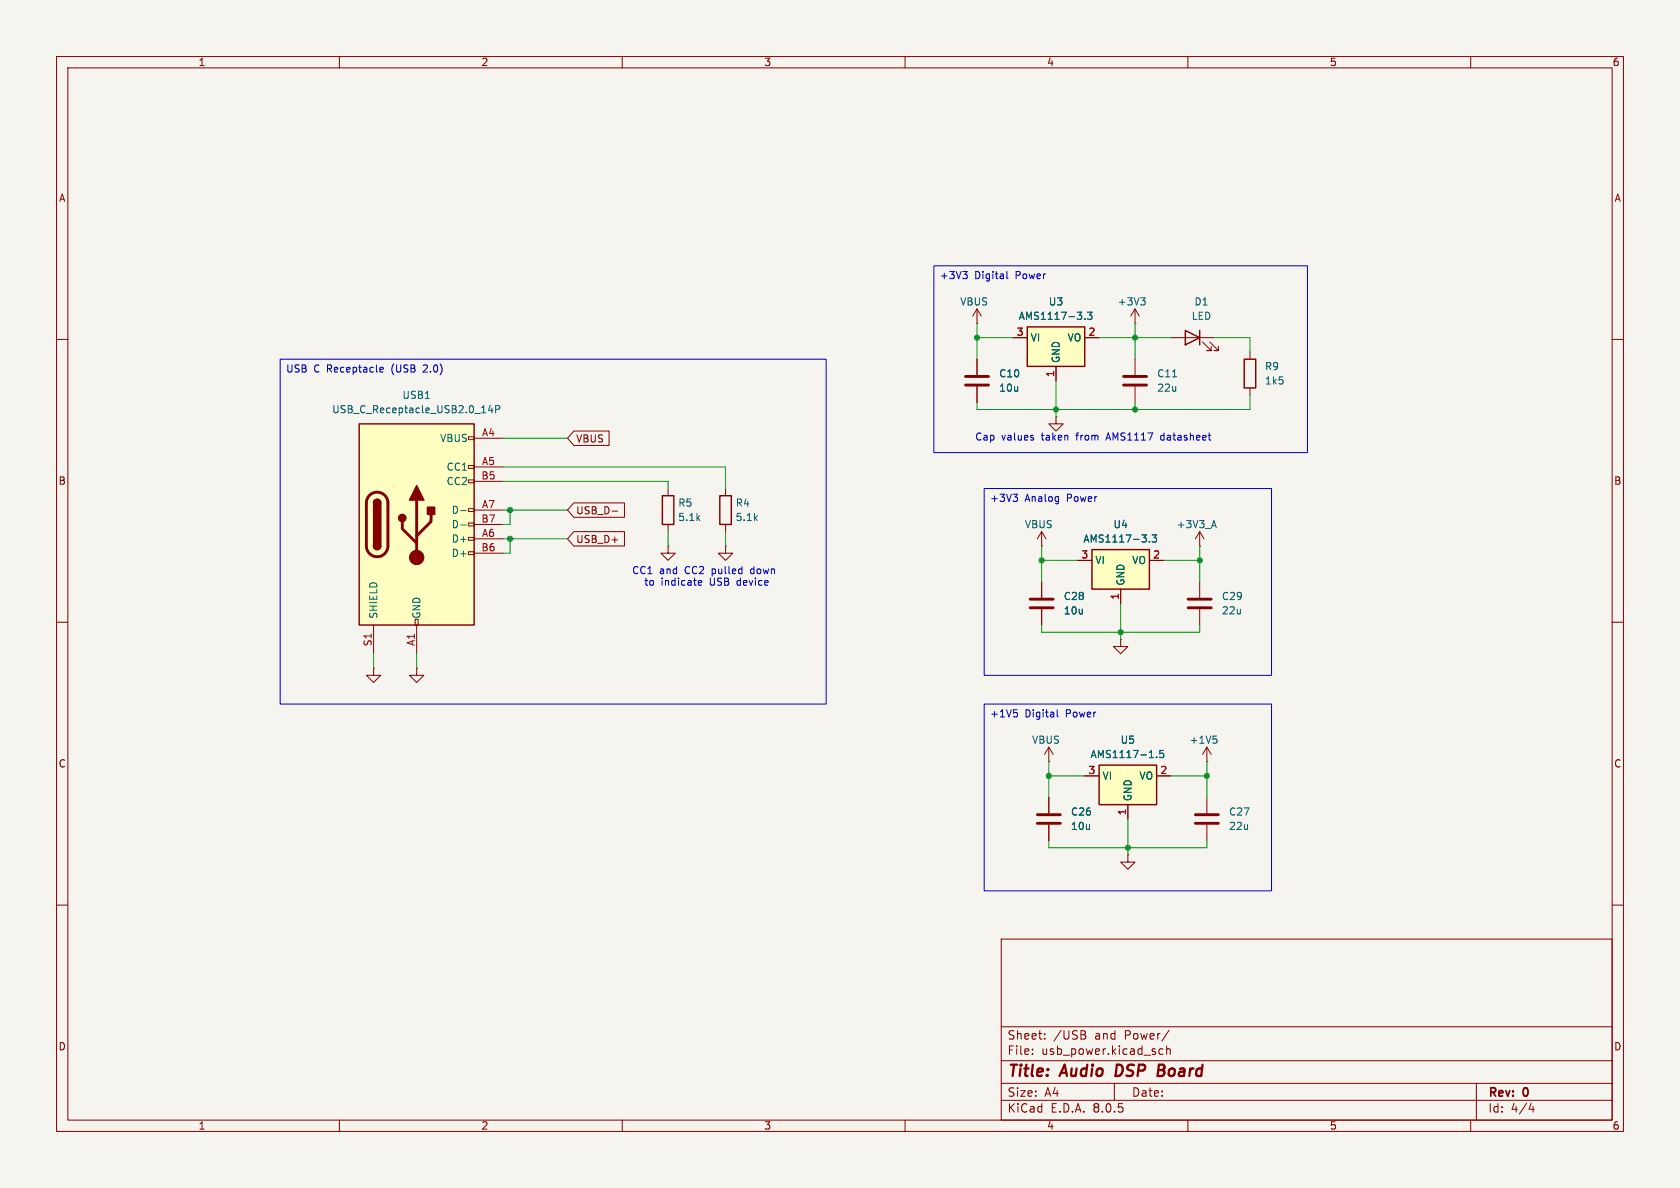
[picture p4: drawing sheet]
(kicad_sch
 (version 20231120)
 (generator "eeschema")
 (generator_version "8.0")
 (paper "A4")
 (title_block
  (title "Audio DSP Board")
  (rev "0"))
 (lib_symbols
  (symbol "Connector:USB_C_Receptacle_USB2.0_14P"
   (pin_names
    (offset 1.016)) (exclude_from_sim no) (in_bom yes) (on_board yes)
   (property "Reference" "J4" (at 0 22.86 0) (effects (font (size 1.27 1.27))))
   (property "Value" "USB_C_Receptacle_USB2.0_14P" (at 0 20.32 0) (effects (font (size 1.27 1.27))))
   (property "Footprint" "" (at 3.81 0 0) (effects (font (size 1.27 1.27)) (hide yes)))
   (property "Datasheet" "https://www.usb.org/sites/default/files/documents/usb_type-c.zip" (at 3.81 0 0) (effects (font (size 1.27 1.27)) (hide yes)))
   (property "Description" "USB 2.0-only 14P Type-C Receptacle connector" (at 0 0 0) (effects (font (size 1.27 1.27)) (hide yes)))
   (symbol "USB_C_Receptacle_USB2.0_14P_0_0"
    (rectangle (start -0.254 -17.78) (end 0.254 -16.764) (stroke (width 0) (type default)) (fill (type none)))
    (rectangle (start 10.16 -4.826) (end 9.144 -5.334) (stroke (width 0) (type default)) (fill (type none)))
    (rectangle (start 10.16 -2.286) (end 9.144 -2.794) (stroke (width 0) (type default)) (fill (type none)))
    (rectangle (start 10.16 0.254) (end 9.144 -0.254) (stroke (width 0) (type default)) (fill (type none)))
    (rectangle (start 10.16 2.794) (end 9.144 2.286) (stroke (width 0) (type default)) (fill (type none)))
    (rectangle (start 10.16 7.874) (end 9.144 7.366) (stroke (width 0) (type default)) (fill (type none)))
    (rectangle (start 10.16 10.414) (end 9.144 9.906) (stroke (width 0) (type default)) (fill (type none)))
    (rectangle (start 10.16 15.494) (end 9.144 14.986) (stroke (width 0) (type default)) (fill (type none))))
   (symbol "USB_C_Receptacle_USB2.0_14P_0_1"
    (rectangle (start -10.16 17.78) (end 10.16 -17.78) (stroke (width 0.254) (type default)) (fill (type background)))
    (arc (start -8.89 -3.81) (mid -6.985 -5.7067) (end -5.08 -3.81) (stroke (width 0.508) (type default)) (fill (type none)))
    (arc (start -7.62 -3.81) (mid -6.985 -4.4423) (end -6.35 -3.81) (stroke (width 0.254) (type default)) (fill (type none)))
    (arc (start -7.62 -3.81) (mid -6.985 -4.4423) (end -6.35 -3.81) (stroke (width 0.254) (type default)) (fill (type outline)))
    (rectangle (start -7.62 -3.81) (end -6.35 3.81) (stroke (width 0.254) (type default)) (fill (type outline)))
    (arc (start -6.35 3.81) (mid -6.985 4.4423) (end -7.62 3.81) (stroke (width 0.254) (type default)) (fill (type none)))
    (arc (start -6.35 3.81) (mid -6.985 4.4423) (end -7.62 3.81) (stroke (width 0.254) (type default)) (fill (type outline)))
    (arc (start -5.08 3.81) (mid -6.985 5.7067) (end -8.89 3.81) (stroke (width 0.508) (type default)) (fill (type none)))
    (circle (center -2.54 1.143) (radius 0.635) (stroke (width 0.254) (type default)) (fill (type outline)))
    (circle (center 0 -5.842) (radius 1.27) (stroke (width 0) (type default)) (fill (type outline)))
    (polyline (pts (xy -8.89 -3.81) (xy -8.89 3.81)) (stroke (width 0.508) (type default)) (fill (type none)))
    (polyline (pts (xy -5.08 3.81) (xy -5.08 -3.81)) (stroke (width 0.508) (type default)) (fill (type none)))
    (polyline (pts (xy 0 -5.842) (xy 0 4.318)) (stroke (width 0.508) (type default)) (fill (type none)))
    (polyline (pts (xy 0 -3.302) (xy -2.54 -0.762) (xy -2.54 0.508)) (stroke (width 0.508) (type default)) (fill (type none)))
    (polyline (pts (xy 0 -2.032) (xy 2.54 0.508) (xy 2.54 1.778)) (stroke (width 0.508) (type default)) (fill (type none)))
    (polyline (pts (xy -1.27 4.318) (xy 0 6.858) (xy 1.27 4.318) (xy -1.27 4.318)) (stroke (width 0.254) (type default)) (fill (type outline)))
    (rectangle (start 1.905 1.778) (end 3.175 3.048) (stroke (width 0.254) (type default)) (fill (type outline))))
   (symbol "USB_C_Receptacle_USB2.0_14P_1_1"
    (pin passive line (at 0 -22.86 90) (length 5.08) (name "GND" (effects (font (size 1.27 1.27)))) (number "A1" (effects (font (size 1.27 1.27)))))
    (pin passive line (at 0 -22.86 90) (length 5.08) hide (name "GND" (effects (font (size 1.27 1.27)))) (number "A12" (effects (font (size 1.27 1.27)))))
    (pin power_out line (at 15.24 15.24 180) (length 5.08) (name "VBUS" (effects (font (size 1.27 1.27)))) (number "A4" (effects (font (size 1.27 1.27)))))
    (pin bidirectional line (at 15.24 10.16 180) (length 5.08) (name "CC1" (effects (font (size 1.27 1.27)))) (number "A5" (effects (font (size 1.27 1.27)))))
    (pin bidirectional line (at 15.24 -2.54 180) (length 5.08) (name "D+" (effects (font (size 1.27 1.27)))) (number "A6" (effects (font (size 1.27 1.27)))))
    (pin bidirectional line (at 15.24 2.54 180) (length 5.08) (name "D-" (effects (font (size 1.27 1.27)))) (number "A7" (effects (font (size 1.27 1.27)))))
    (pin passive line (at 15.24 15.24 180) (length 5.08) hide (name "VBUS" (effects (font (size 1.27 1.27)))) (number "A9" (effects (font (size 1.27 1.27)))))
    (pin passive line (at 0 -22.86 90) (length 5.08) hide (name "GND" (effects (font (size 1.27 1.27)))) (number "B1" (effects (font (size 1.27 1.27)))))
    (pin passive line (at 0 -22.86 90) (length 5.08) hide (name "GND" (effects (font (size 1.27 1.27)))) (number "B12" (effects (font (size 1.27 1.27)))))
    (pin passive line (at 15.24 15.24 180) (length 5.08) hide (name "VBUS" (effects (font (size 1.27 1.27)))) (number "B4" (effects (font (size 1.27 1.27)))))
    (pin bidirectional line (at 15.24 7.62 180) (length 5.08) (name "CC2" (effects (font (size 1.27 1.27)))) (number "B5" (effects (font (size 1.27 1.27)))))
    (pin bidirectional line (at 15.24 -5.08 180) (length 5.08) (name "D+" (effects (font (size 1.27 1.27)))) (number "B6" (effects (font (size 1.27 1.27)))))
    (pin bidirectional line (at 15.24 0 180) (length 5.08) (name "D-" (effects (font (size 1.27 1.27)))) (number "B7" (effects (font (size 1.27 1.27)))))
    (pin passive line (at 15.24 15.24 180) (length 5.08) hide (name "VBUS" (effects (font (size 1.27 1.27)))) (number "B9" (effects (font (size 1.27 1.27)))))
    (pin passive line (at -7.62 -22.86 90) (length 5.08) (name "SHIELD" (effects (font (size 1.27 1.27)))) (number "S1" (effects (font (size 1.27 1.27)))))))
  (symbol "Device:C"
   (pin_numbers hide)
   (pin_names
    (offset 0.254)) (exclude_from_sim no) (in_bom yes) (on_board yes)
   (property "Reference" "C" (at 0.635 2.54 0) (effects (font (size 1.27 1.27)) (justify left)))
   (property "Value" "C" (at 0.635 -2.54 0) (effects (font (size 1.27 1.27)) (justify left)))
   (property "Footprint" "" (at 0.9652 -3.81 0) (effects (font (size 1.27 1.27)) (hide yes)))
   (property "Datasheet" "~" (at 0 0 0) (effects (font (size 1.27 1.27)) (hide yes)))
   (property "Description" "Unpolarized capacitor" (at 0 0 0) (effects (font (size 1.27 1.27)) (hide yes)))
   (symbol "C_0_1"
    (polyline (pts (xy -2.032 -0.762) (xy 2.032 -0.762)) (stroke (width 0.508) (type default)) (fill (type none)))
    (polyline (pts (xy -2.032 0.762) (xy 2.032 0.762)) (stroke (width 0.508) (type default)) (fill (type none))))
   (symbol "C_1_1"
    (pin passive line (at 0 3.81 270) (length 2.794) (name "~" (effects (font (size 1.27 1.27)))) (number "1" (effects (font (size 1.27 1.27)))))
    (pin passive line (at 0 -3.81 90) (length 2.794) (name "~" (effects (font (size 1.27 1.27)))) (number "2" (effects (font (size 1.27 1.27)))))))
  (symbol "Device:LED"
   (pin_numbers hide)
   (pin_names
    (offset 1.016) hide) (exclude_from_sim no) (in_bom yes) (on_board yes)
   (property "Reference" "D" (at 0 2.54 0) (effects (font (size 1.27 1.27))))
   (property "Value" "LED" (at 0 -2.54 0) (effects (font (size 1.27 1.27))))
   (property "Footprint" "" (at 0 0 0) (effects (font (size 1.27 1.27)) (hide yes)))
   (property "Datasheet" "~" (at 0 0 0) (effects (font (size 1.27 1.27)) (hide yes)))
   (property "Description" "Light emitting diode" (at 0 0 0) (effects (font (size 1.27 1.27)) (hide yes)))
   (symbol "LED_0_1"
    (polyline (pts (xy -1.27 -1.27) (xy -1.27 1.27)) (stroke (width 0.254) (type default)) (fill (type none)))
    (polyline (pts (xy -1.27 0) (xy 1.27 0)) (stroke (width 0) (type default)) (fill (type none)))
    (polyline (pts (xy 1.27 -1.27) (xy 1.27 1.27) (xy -1.27 0) (xy 1.27 -1.27)) (stroke (width 0.254) (type default)) (fill (type none)))
    (polyline (pts (xy -3.048 -0.762) (xy -4.572 -2.286) (xy -3.81 -2.286) (xy -4.572 -2.286) (xy -4.572 -1.524)) (stroke (width 0) (type default)) (fill (type none)))
    (polyline (pts (xy -1.778 -0.762) (xy -3.302 -2.286) (xy -2.54 -2.286) (xy -3.302 -2.286) (xy -3.302 -1.524)) (stroke (width 0) (type default)) (fill (type none))))
   (symbol "LED_1_1"
    (pin passive line (at -3.81 0 0) (length 2.54) (name "K" (effects (font (size 1.27 1.27)))) (number "1" (effects (font (size 1.27 1.27)))))
    (pin passive line (at 3.81 0 180) (length 2.54) (name "A" (effects (font (size 1.27 1.27)))) (number "2" (effects (font (size 1.27 1.27)))))))
  (symbol "Device:R"
   (pin_numbers hide)
   (pin_names
    (offset 0)) (exclude_from_sim no) (in_bom yes) (on_board yes)
   (property "Reference" "R" (at 2.032 0 90) (effects (font (size 1.27 1.27))))
   (property "Value" "R" (at 0 0 90) (effects (font (size 1.27 1.27))))
   (property "Footprint" "" (at -1.778 0 90) (effects (font (size 1.27 1.27)) (hide yes)))
   (property "Datasheet" "~" (at 0 0 0) (effects (font (size 1.27 1.27)) (hide yes)))
   (property "Description" "Resistor" (at 0 0 0) (effects (font (size 1.27 1.27)) (hide yes)))
   (symbol "R_0_1"
    (rectangle (start -1.016 -2.54) (end 1.016 2.54) (stroke (width 0.254) (type default)) (fill (type none))))
   (symbol "R_1_1"
    (pin passive line (at 0 3.81 270) (length 1.27) (name "~" (effects (font (size 1.27 1.27)))) (number "1" (effects (font (size 1.27 1.27)))))
    (pin passive line (at 0 -3.81 90) (length 1.27) (name "~" (effects (font (size 1.27 1.27)))) (number "2" (effects (font (size 1.27 1.27)))))))
  (symbol "Regulator_Linear:AMS1117-1.5" (exclude_from_sim no) (in_bom yes) (on_board yes)
   (property "Reference" "U" (at -3.81 3.175 0) (effects (font (size 1.27 1.27))))
   (property "Value" "AMS1117-1.5" (at 0 3.175 0) (effects (font (size 1.27 1.27)) (justify left)))
   (property "Footprint" "Package_TO_SOT_SMD:SOT-223-3_TabPin2" (at 0 5.08 0) (effects (font (size 1.27 1.27)) (hide yes)))
   (property "Datasheet" "http://www.advanced-monolithic.com/pdf/ds1117.pdf" (at 2.54 -6.35 0) (effects (font (size 1.27 1.27)) (hide yes)))
   (property "Description" "1A Low Dropout regulator, positive, 1.5V fixed output, SOT-223" (at 0 0 0) (effects (font (size 1.27 1.27)) (hide yes)))
   (symbol "AMS1117-1.5_0_1"
    (rectangle (start -5.08 -5.08) (end 5.08 1.905) (stroke (width 0.254) (type default)) (fill (type background))))
   (symbol "AMS1117-1.5_1_1"
    (pin power_in line (at 0 -7.62 90) (length 2.54) (name "GND" (effects (font (size 1.27 1.27)))) (number "1" (effects (font (size 1.27 1.27)))))
    (pin power_out line (at 7.62 0 180) (length 2.54) (name "VO" (effects (font (size 1.27 1.27)))) (number "2" (effects (font (size 1.27 1.27)))))
    (pin power_in line (at -7.62 0 0) (length 2.54) (name "VI" (effects (font (size 1.27 1.27)))) (number "3" (effects (font (size 1.27 1.27)))))))
  (symbol "Regulator_Linear:AMS1117-3.3" (exclude_from_sim no) (in_bom yes) (on_board yes)
   (property "Reference" "U" (at -3.81 3.175 0) (effects (font (size 1.27 1.27))))
   (property "Value" "AMS1117-3.3" (at 0 3.175 0) (effects (font (size 1.27 1.27)) (justify left)))
   (property "Footprint" "Package_TO_SOT_SMD:SOT-223-3_TabPin2" (at 0 5.08 0) (effects (font (size 1.27 1.27)) (hide yes)))
   (property "Datasheet" "http://www.advanced-monolithic.com/pdf/ds1117.pdf" (at 2.54 -6.35 0) (effects (font (size 1.27 1.27)) (hide yes)))
   (property "Description" "1A Low Dropout regulator, positive, 3.3V fixed output, SOT-223" (at 0 0 0) (effects (font (size 1.27 1.27)) (hide yes)))
   (symbol "AMS1117-3.3_0_1"
    (rectangle (start -5.08 -5.08) (end 5.08 1.905) (stroke (width 0.254) (type default)) (fill (type background))))
   (symbol "AMS1117-3.3_1_1"
    (pin power_in line (at 0 -7.62 90) (length 2.54) (name "GND" (effects (font (size 1.27 1.27)))) (number "1" (effects (font (size 1.27 1.27)))))
    (pin power_out line (at 7.62 0 180) (length 2.54) (name "VO" (effects (font (size 1.27 1.27)))) (number "2" (effects (font (size 1.27 1.27)))))
    (pin power_in line (at -7.62 0 0) (length 2.54) (name "VI" (effects (font (size 1.27 1.27)))) (number "3" (effects (font (size 1.27 1.27)))))))
  (symbol "power:+3V3"
   (power)
   (pin_numbers hide)
   (pin_names
    (offset 0) hide) (exclude_from_sim no) (in_bom yes) (on_board yes)
   (property "Reference" "#PWR" (at 0 -3.81 0) (effects (font (size 1.27 1.27)) (hide yes)))
   (property "Value" "+3V3" (at 0 3.556 0) (effects (font (size 1.27 1.27))))
   (property "Footprint" "" (at 0 0 0) (effects (font (size 1.27 1.27)) (hide yes)))
   (property "Datasheet" "" (at 0 0 0) (effects (font (size 1.27 1.27)) (hide yes)))
   (property "Description" "Power symbol creates a global label with name \"+3V3\"" (at 0 0 0) (effects (font (size 1.27 1.27)) (hide yes)))
   (symbol "+3V3_0_1"
    (polyline (pts (xy -0.762 1.27) (xy 0 2.54)) (stroke (width 0) (type default)) (fill (type none)))
    (polyline (pts (xy 0 0) (xy 0 2.54)) (stroke (width 0) (type default)) (fill (type none)))
    (polyline (pts (xy 0 2.54) (xy 0.762 1.27)) (stroke (width 0) (type default)) (fill (type none))))
   (symbol "+3V3_1_1"
    (pin power_in line (at 0 0 90) (length 0) (name "~" (effects (font (size 1.27 1.27)))) (number "1" (effects (font (size 1.27 1.27)))))))
  (symbol "power:GND"
   (power)
   (pin_numbers hide)
   (pin_names
    (offset 0) hide) (exclude_from_sim no) (in_bom yes) (on_board yes)
   (property "Reference" "#PWR" (at 0 -6.35 0) (effects (font (size 1.27 1.27)) (hide yes)))
   (property "Value" "GND" (at 0 -3.81 0) (effects (font (size 1.27 1.27))))
   (property "Footprint" "" (at 0 0 0) (effects (font (size 1.27 1.27)) (hide yes)))
   (property "Datasheet" "" (at 0 0 0) (effects (font (size 1.27 1.27)) (hide yes)))
   (property "Description" "Power symbol creates a global label with name \"GND\" , ground" (at 0 0 0) (effects (font (size 1.27 1.27)) (hide yes)))
   (symbol "GND_0_1"
    (polyline (pts (xy 0 0) (xy 0 -1.27) (xy 1.27 -1.27) (xy 0 -2.54) (xy -1.27 -1.27) (xy 0 -1.27)) (stroke (width 0) (type default)) (fill (type none))))
   (symbol "GND_1_1"
    (pin power_in line (at 0 0 270) (length 0) (name "~" (effects (font (size 1.27 1.27)))) (number "1" (effects (font (size 1.27 1.27))))))))
 (junction
  (at 198.12 111.76)
  (diameter 0)
  (color 0 0 0 0))
 (junction
  (at 184.15 99.06)
  (diameter 0)
  (color 0 0 0 0))
 (junction
  (at 200.66 59.69)
  (diameter 0)
  (color 0 0 0 0))
 (junction
  (at 185.42 137.16)
  (diameter 0)
  (color 0 0 0 0))
 (junction
  (at 172.72 59.69)
  (diameter 0)
  (color 0 0 0 0))
 (junction
  (at 199.39 149.86)
  (diameter 0)
  (color 0 0 0 0))
 (junction
  (at 200.66 72.39)
  (diameter 0)
  (color 0 0 0 0))
 (junction
  (at 213.36 137.16)
  (diameter 0)
  (color 0 0 0 0))
 (junction
  (at 186.69 72.39)
  (diameter 0)
  (color 0 0 0 0))
 (junction
  (at 212.09 99.06)
  (diameter 0)
  (color 0 0 0 0))
 (junction
  (at 90.17 95.25)
  (diameter 0)
  (color 0 0 0 0))
 (junction
  (at 90.17 90.17)
  (diameter 0)
  (color 0 0 0 0))
 (wire
  (pts (xy 172.72 59.69) (xy 179.07 59.69))
  (stroke (width 0) (type default)))
 (wire
  (pts (xy 90.17 90.17) (xy 100.33 90.17))
  (stroke (width 0) (type default)))
 (wire
  (pts (xy 207.01 137.16) (xy 213.36 137.16))
  (stroke (width 0) (type default)))
 (wire
  (pts (xy 186.69 72.39) (xy 186.69 73.66))
  (stroke (width 0) (type default)))
 (wire
  (pts (xy 220.98 59.69) (xy 220.98 62.23))
  (stroke (width 0) (type default)))
 (wire
  (pts (xy 88.9 82.55) (xy 128.27 82.55))
  (stroke (width 0) (type default)))
 (wire
  (pts (xy 185.42 137.16) (xy 185.42 140.97))
  (stroke (width 0) (type default)))
 (wire
  (pts (xy 184.15 99.06) (xy 184.15 102.87))
  (stroke (width 0) (type default)))
 (wire
  (pts (xy 128.27 82.55) (xy 128.27 86.36))
  (stroke (width 0) (type default)))
 (wire
  (pts (xy 213.36 149.86) (xy 199.39 149.86))
  (stroke (width 0) (type default)))
 (wire
  (pts (xy 200.66 59.69) (xy 200.66 63.5))
  (stroke (width 0) (type default)))
 (wire
  (pts (xy 198.12 106.68) (xy 198.12 111.76))
  (stroke (width 0) (type default)))
 (wire
  (pts (xy 200.66 57.15) (xy 200.66 59.69))
  (stroke (width 0) (type default)))
 (wire
  (pts (xy 214.63 59.69) (xy 220.98 59.69))
  (stroke (width 0) (type default)))
 (wire
  (pts (xy 184.15 110.49) (xy 184.15 111.76))
  (stroke (width 0) (type default)))
 (wire
  (pts (xy 199.39 149.86) (xy 185.42 149.86))
  (stroke (width 0) (type default)))
 (wire
  (pts (xy 220.98 69.85) (xy 220.98 72.39))
  (stroke (width 0) (type default)))
 (wire
  (pts (xy 90.17 92.71) (xy 90.17 90.17))
  (stroke (width 0) (type default)))
 (wire
  (pts (xy 185.42 148.59) (xy 185.42 149.86))
  (stroke (width 0) (type default)))
 (wire
  (pts (xy 88.9 92.71) (xy 90.17 92.71))
  (stroke (width 0) (type default)))
 (wire
  (pts (xy 205.74 99.06) (xy 212.09 99.06))
  (stroke (width 0) (type default)))
 (wire
  (pts (xy 90.17 97.79) (xy 90.17 95.25))
  (stroke (width 0) (type default)))
 (wire
  (pts (xy 118.11 85.09) (xy 118.11 86.36))
  (stroke (width 0) (type default)))
 (wire
  (pts (xy 200.66 72.39) (xy 220.98 72.39))
  (stroke (width 0) (type default)))
 (wire
  (pts (xy 212.09 96.52) (xy 212.09 99.06))
  (stroke (width 0) (type default)))
 (wire
  (pts (xy 199.39 149.86) (xy 199.39 151.13))
  (stroke (width 0) (type default)))
 (wire
  (pts (xy 198.12 111.76) (xy 184.15 111.76))
  (stroke (width 0) (type default)))
 (wire
  (pts (xy 184.15 96.52) (xy 184.15 99.06))
  (stroke (width 0) (type default)))
 (wire
  (pts (xy 185.42 134.62) (xy 185.42 137.16))
  (stroke (width 0) (type default)))
 (wire
  (pts (xy 172.72 57.15) (xy 172.72 59.69))
  (stroke (width 0) (type default)))
 (wire
  (pts (xy 128.27 93.98) (xy 128.27 96.52))
  (stroke (width 0) (type default)))
 (wire
  (pts (xy 213.36 148.59) (xy 213.36 149.86))
  (stroke (width 0) (type default)))
 (wire
  (pts (xy 90.17 95.25) (xy 100.33 95.25))
  (stroke (width 0) (type default)))
 (wire
  (pts (xy 88.9 95.25) (xy 90.17 95.25))
  (stroke (width 0) (type default)))
 (wire
  (pts (xy 73.66 115.57) (xy 73.66 118.11))
  (stroke (width 0) (type default)))
 (wire
  (pts (xy 88.9 97.79) (xy 90.17 97.79))
  (stroke (width 0) (type default)))
 (wire
  (pts (xy 200.66 71.12) (xy 200.66 72.39))
  (stroke (width 0) (type default)))
 (wire
  (pts (xy 199.39 144.78) (xy 199.39 149.86))
  (stroke (width 0) (type default)))
 (wire
  (pts (xy 184.15 99.06) (xy 190.5 99.06))
  (stroke (width 0) (type default)))
 (wire
  (pts (xy 200.66 72.39) (xy 186.69 72.39))
  (stroke (width 0) (type default)))
 (wire
  (pts (xy 88.9 77.47) (xy 100.33 77.47))
  (stroke (width 0) (type default)))
 (wire
  (pts (xy 194.31 59.69) (xy 200.66 59.69))
  (stroke (width 0) (type default)))
 (wire
  (pts (xy 212.09 99.06) (xy 212.09 102.87))
  (stroke (width 0) (type default)))
 (wire
  (pts (xy 198.12 111.76) (xy 198.12 113.03))
  (stroke (width 0) (type default)))
 (wire
  (pts (xy 88.9 90.17) (xy 90.17 90.17))
  (stroke (width 0) (type default)))
 (wire
  (pts (xy 212.09 111.76) (xy 198.12 111.76))
  (stroke (width 0) (type default)))
 (wire
  (pts (xy 213.36 134.62) (xy 213.36 137.16))
  (stroke (width 0) (type default)))
 (wire
  (pts (xy 186.69 72.39) (xy 172.72 72.39))
  (stroke (width 0) (type default)))
 (wire
  (pts (xy 66.04 115.57) (xy 66.04 118.11))
  (stroke (width 0) (type default)))
 (wire
  (pts (xy 186.69 67.31) (xy 186.69 72.39))
  (stroke (width 0) (type default)))
 (wire
  (pts (xy 213.36 137.16) (xy 213.36 140.97))
  (stroke (width 0) (type default)))
 (wire
  (pts (xy 118.11 93.98) (xy 118.11 96.52))
  (stroke (width 0) (type default)))
 (wire
  (pts (xy 172.72 59.69) (xy 172.72 63.5))
  (stroke (width 0) (type default)))
 (wire
  (pts (xy 185.42 137.16) (xy 191.77 137.16))
  (stroke (width 0) (type default)))
 (wire
  (pts (xy 207.01 59.69) (xy 200.66 59.69))
  (stroke (width 0) (type default)))
 (wire
  (pts (xy 172.72 71.12) (xy 172.72 72.39))
  (stroke (width 0) (type default)))
 (wire
  (pts (xy 88.9 85.09) (xy 118.11 85.09))
  (stroke (width 0) (type default)))
 (wire
  (pts (xy 212.09 110.49) (xy 212.09 111.76))
  (stroke (width 0) (type default)))
 (text_box "+1V5 Digital Power"
  (exclude_from_sim no)
  (at 173.99 124.46 0)
  (size 50.8 33.02)
  (stroke (width 0) (type default))
  (fill (type none))
  (effects (font (size 1.27 1.27)) (justify left top)))
 (text_box "USB C Receptacle (USB 2.0)"
  (exclude_from_sim no)
  (at 49.53 63.5 0)
  (size 96.52 60.96)
  (stroke (width 0) (type default))
  (fill (type none))
  (effects (font (size 1.27 1.27)) (justify left top)))
 (text_box "+3V3 Analog Power"
  (exclude_from_sim no)
  (at 173.99 86.36 0)
  (size 50.8 33.02)
  (stroke (width 0) (type default))
  (fill (type none))
  (effects (font (size 1.27 1.27)) (justify left top)))
 (text_box "+3V3 Digital Power"
  (exclude_from_sim no)
  (at 165.1 46.99 0)
  (size 66.04 33.02)
  (stroke (width 0) (type default))
  (fill (type none))
  (effects (font (size 1.27 1.27)) (justify left top)))
 (text "Cap values taken from AMS1117 datasheet"
  (exclude_from_sim no)
  (at 193.294 77.47 0)
  (effects (font (size 1.27 1.27))))
 (text "CC1 and CC2 pulled down \nto indicate USB device"
  (exclude_from_sim no)
  (at 124.968 102.108 0)
  (effects (font (size 1.27 1.27))))
 (global_label "VBUS"
  (shape input)
  (at 100.33 77.47 0)
  (fields_autoplaced yes)
  (effects (font (size 1.27 1.27)) (justify left))
  (property "Intersheetrefs" "${INTERSHEET_REFS}" (at 108.2138 77.47 0) (effects (font (size 1.27 1.27)) (justify left) (hide yes))))
 (global_label "USB_D-"
  (shape input)
  (at 100.33 90.17 0)
  (fields_autoplaced yes)
  (effects (font (size 1.27 1.27)) (justify left))
  (property "Intersheetrefs" "${INTERSHEET_REFS}" (at 110.9352 90.17 0) (effects (font (size 1.27 1.27)) (justify left) (hide yes))))
 (global_label "USB_D+"
  (shape input)
  (at 100.33 95.25 0)
  (fields_autoplaced yes)
  (effects (font (size 1.27 1.27)) (justify left))
  (property "Intersheetrefs" "${INTERSHEET_REFS}" (at 110.9352 95.25 0) (effects (font (size 1.27 1.27)) (justify left) (hide yes))))
 (symbol
  (lib_id "Device:R")
  (at 128.27 90.17 0)
  (mirror y)
  (unit 1)
  (exclude_from_sim no)
  (in_bom yes)
  (on_board yes)
  (dnp no)
  (property "Reference" "R4" (at 131.318 88.9 0) (effects (font (size 1.27 1.27))))
  (property "Value" "5.1k" (at 132.08 91.44 0) (effects (font (size 1.27 1.27))))
  (property "Footprint" "Resistor_SMD:R_0402_1005Metric" (at 130.048 90.17 90) (effects (font (size 1.27 1.27)) (hide yes)))
  (property "Datasheet" "~" (at 128.27 90.17 0) (effects (font (size 1.27 1.27)) (hide yes)))
  (property "Description" "Resistor" (at 128.27 90.17 0) (effects (font (size 1.27 1.27)) (hide yes)))
  (pin "1")
  (pin "2"))
 (symbol
  (lib_id "power:GND")
  (at 198.12 113.03 0)
  (unit 1)
  (exclude_from_sim no)
  (in_bom yes)
  (on_board yes)
  (dnp no)
  (fields_autoplaced yes)
  (property "Reference" "#PWR034" (at 198.12 119.38 0) (effects (font (size 1.27 1.27)) (hide yes)))
  (property "Value" "GND" (at 198.12 118.11 0) (effects (font (size 1.27 1.27)) (hide yes)))
  (property "Footprint" "" (at 198.12 113.03 0) (effects (font (size 1.27 1.27)) (hide yes)))
  (property "Datasheet" "" (at 198.12 113.03 0) (effects (font (size 1.27 1.27)) (hide yes)))
  (property "Description" "Power symbol creates a global label with name \"GND\" , ground" (at 198.12 113.03 0) (effects (font (size 1.27 1.27)) (hide yes)))
  (pin "1"))
 (symbol
  (lib_id "Device:R")
  (at 220.98 66.04 0)
  (unit 1)
  (exclude_from_sim no)
  (in_bom yes)
  (on_board yes)
  (dnp no)
  (fields_autoplaced yes)
  (property "Reference" "R9" (at 223.52 64.7699 0) (effects (font (size 1.27 1.27)) (justify left)))
  (property "Value" "1k5" (at 223.52 67.3099 0) (effects (font (size 1.27 1.27)) (justify left)))
  (property "Footprint" "Resistor_SMD:R_0402_1005Metric" (at 219.202 66.04 90) (effects (font (size 1.27 1.27)) (hide yes)))
  (property "Datasheet" "~" (at 220.98 66.04 0) (effects (font (size 1.27 1.27)) (hide yes)))
  (property "Description" "Resistor" (at 220.98 66.04 0) (effects (font (size 1.27 1.27)) (hide yes)))
  (pin "2")
  (pin "1"))
 (symbol
  (lib_id "power:+3V3")
  (at 185.42 134.62 0)
  (unit 1)
  (exclude_from_sim no)
  (in_bom yes)
  (on_board yes)
  (dnp no)
  (property "Reference" "#PWR028" (at 185.42 138.43 0) (effects (font (size 1.27 1.27)) (hide yes)))
  (property "Value" "VBUS" (at 184.912 130.81 0) (effects (font (size 1.27 1.27))))
  (property "Footprint" "" (at 185.42 134.62 0) (effects (font (size 1.27 1.27)) (hide yes)))
  (property "Datasheet" "" (at 185.42 134.62 0) (effects (font (size 1.27 1.27)) (hide yes)))
  (property "Description" "Power symbol creates a global label with name \"+3V3\"" (at 185.42 134.62 0) (effects (font (size 1.27 1.27)) (hide yes)))
  (pin "1"))
 (symbol
  (lib_id "power:+3V3")
  (at 200.66 57.15 0)
  (unit 1)
  (exclude_from_sim no)
  (in_bom yes)
  (on_board yes)
  (dnp no)
  (property "Reference" "#PWR010" (at 200.66 60.96 0) (effects (font (size 1.27 1.27)) (hide yes)))
  (property "Value" "+3V3" (at 200.152 53.34 0) (effects (font (size 1.27 1.27))))
  (property "Footprint" "" (at 200.66 57.15 0) (effects (font (size 1.27 1.27)) (hide yes)))
  (property "Datasheet" "" (at 200.66 57.15 0) (effects (font (size 1.27 1.27)) (hide yes)))
  (property "Description" "Power symbol creates a global label with name \"+3V3\"" (at 200.66 57.15 0) (effects (font (size 1.27 1.27)) (hide yes)))
  (pin "1"))
 (symbol
  (lib_id "Device:R")
  (at 118.11 90.17 0)
  (mirror y)
  (unit 1)
  (exclude_from_sim no)
  (in_bom yes)
  (on_board yes)
  (dnp no)
  (property "Reference" "R5" (at 121.158 88.9 0) (effects (font (size 1.27 1.27))))
  (property "Value" "5.1k" (at 121.92 91.44 0) (effects (font (size 1.27 1.27))))
  (property "Footprint" "Resistor_SMD:R_0402_1005Metric" (at 119.888 90.17 90) (effects (font (size 1.27 1.27)) (hide yes)))
  (property "Datasheet" "~" (at 118.11 90.17 0) (effects (font (size 1.27 1.27)) (hide yes)))
  (property "Description" "Resistor" (at 118.11 90.17 0) (effects (font (size 1.27 1.27)) (hide yes)))
  (pin "1")
  (pin "2"))
 (symbol
  (lib_id "Device:C")
  (at 185.42 144.78 0)
  (unit 1)
  (exclude_from_sim no)
  (in_bom yes)
  (on_board yes)
  (dnp no)
  (fields_autoplaced yes)
  (property "Reference" "C26" (at 189.23 143.5099 0) (effects (font (size 1.27 1.27)) (justify left)))
  (property "Value" "10u" (at 189.23 146.0499 0) (effects (font (size 1.27 1.27)) (justify left)))
  (property "Footprint" "Capacitor_SMD:C_0603_1608Metric" (at 186.3852 148.59 0) (effects (font (size 1.27 1.27)) (hide yes)))
  (property "Datasheet" "~" (at 185.42 144.78 0) (effects (font (size 1.27 1.27)) (hide yes)))
  (property "Description" "Unpolarized capacitor" (at 185.42 144.78 0) (effects (font (size 1.27 1.27)) (hide yes)))
  (pin "1")
  (pin "2"))
 (symbol
  (lib_id "power:+3V3")
  (at 212.09 96.52 0)
  (unit 1)
  (exclude_from_sim no)
  (in_bom yes)
  (on_board yes)
  (dnp no)
  (property "Reference" "#PWR035" (at 212.09 100.33 0) (effects (font (size 1.27 1.27)) (hide yes)))
  (property "Value" "+3V3_A" (at 211.582 92.71 0) (effects (font (size 1.27 1.27))))
  (property "Footprint" "" (at 212.09 96.52 0) (effects (font (size 1.27 1.27)) (hide yes)))
  (property "Datasheet" "" (at 212.09 96.52 0) (effects (font (size 1.27 1.27)) (hide yes)))
  (property "Description" "Power symbol creates a global label with name \"+3V3\"" (at 212.09 96.52 0) (effects (font (size 1.27 1.27)) (hide yes)))
  (pin "1"))
 (symbol
  (lib_id "Device:C")
  (at 172.72 67.31 0)
  (unit 1)
  (exclude_from_sim no)
  (in_bom yes)
  (on_board yes)
  (dnp no)
  (fields_autoplaced yes)
  (property "Reference" "C10" (at 176.53 66.0399 0) (effects (font (size 1.27 1.27)) (justify left)))
  (property "Value" "10u" (at 176.53 68.5799 0) (effects (font (size 1.27 1.27)) (justify left)))
  (property "Footprint" "Capacitor_SMD:C_0603_1608Metric" (at 173.6852 71.12 0) (effects (font (size 1.27 1.27)) (hide yes)))
  (property "Datasheet" "~" (at 172.72 67.31 0) (effects (font (size 1.27 1.27)) (hide yes)))
  (property "Description" "Unpolarized capacitor" (at 172.72 67.31 0) (effects (font (size 1.27 1.27)) (hide yes)))
  (pin "1")
  (pin "2"))
 (symbol
  (lib_id "Device:C")
  (at 200.66 67.31 0)
  (unit 1)
  (exclude_from_sim no)
  (in_bom yes)
  (on_board yes)
  (dnp no)
  (fields_autoplaced yes)
  (property "Reference" "C11" (at 204.47 66.0399 0) (effects (font (size 1.27 1.27)) (justify left)))
  (property "Value" "22u" (at 204.47 68.5799 0) (effects (font (size 1.27 1.27)) (justify left)))
  (property "Footprint" "Capacitor_SMD:C_0805_2012Metric" (at 201.6252 71.12 0) (effects (font (size 1.27 1.27)) (hide yes)))
  (property "Datasheet" "~" (at 200.66 67.31 0) (effects (font (size 1.27 1.27)) (hide yes)))
  (property "Description" "Unpolarized capacitor" (at 200.66 67.31 0) (effects (font (size 1.27 1.27)) (hide yes)))
  (pin "1")
  (pin "2"))
 (symbol
  (lib_id "Connector:USB_C_Receptacle_USB2.0_14P")
  (at 73.66 92.71 0)
  (unit 1)
  (exclude_from_sim no)
  (in_bom yes)
  (on_board yes)
  (dnp no)
  (fields_autoplaced yes)
  (property "Reference" "USB1" (at 73.66 69.85 0) (effects (font (size 1.27 1.27))))
  (property "Value" "USB_C_Receptacle_USB2.0_14P" (at 73.66 72.39 0) (effects (font (size 1.27 1.27))))
  (property "Footprint" "Connector_USB:USB_C_Receptacle_XKB_U262-16XN-4BVC11" (at 77.47 92.71 0) (effects (font (size 1.27 1.27)) (hide yes)))
  (property "Datasheet" "https://www.usb.org/sites/default/files/documents/usb_type-c.zip" (at 77.47 92.71 0) (effects (font (size 1.27 1.27)) (hide yes)))
  (property "Description" "USB 2.0-only 14P Type-C Receptacle connector" (at 73.66 92.71 0) (effects (font (size 1.27 1.27)) (hide yes)))
  (pin "B1")
  (pin "A1")
  (pin "A7")
  (pin "A5")
  (pin "B12")
  (pin "B5")
  (pin "B6")
  (pin "A9")
  (pin "B4")
  (pin "A12")
  (pin "A4")
  (pin "A6")
  (pin "B9")
  (pin "B7")
  (pin "S1"))
 (symbol
  (lib_id "Device:C")
  (at 212.09 106.68 0)
  (unit 1)
  (exclude_from_sim no)
  (in_bom yes)
  (on_board yes)
  (dnp no)
  (fields_autoplaced yes)
  (property "Reference" "C29" (at 215.9 105.4099 0) (effects (font (size 1.27 1.27)) (justify left)))
  (property "Value" "22u" (at 215.9 107.9499 0) (effects (font (size 1.27 1.27)) (justify left)))
  (property "Footprint" "Capacitor_SMD:C_0805_2012Metric" (at 213.0552 110.49 0) (effects (font (size 1.27 1.27)) (hide yes)))
  (property "Datasheet" "~" (at 212.09 106.68 0) (effects (font (size 1.27 1.27)) (hide yes)))
  (property "Description" "Unpolarized capacitor" (at 212.09 106.68 0) (effects (font (size 1.27 1.27)) (hide yes)))
  (pin "1")
  (pin "2"))
 (symbol
  (lib_id "power:GND")
  (at 128.27 96.52 0)
  (unit 1)
  (exclude_from_sim no)
  (in_bom yes)
  (on_board yes)
  (dnp no)
  (fields_autoplaced yes)
  (property "Reference" "#PWR039" (at 128.27 102.87 0) (effects (font (size 1.27 1.27)) (hide yes)))
  (property "Value" "GND" (at 128.27 101.6 0) (effects (font (size 1.27 1.27)) (hide yes)))
  (property "Footprint" "" (at 128.27 96.52 0) (effects (font (size 1.27 1.27)) (hide yes)))
  (property "Datasheet" "" (at 128.27 96.52 0) (effects (font (size 1.27 1.27)) (hide yes)))
  (property "Description" "Power symbol creates a global label with name \"GND\" , ground" (at 128.27 96.52 0) (effects (font (size 1.27 1.27)) (hide yes)))
  (pin "1"))
 (symbol
  (lib_id "power:+3V3")
  (at 172.72 57.15 0)
  (unit 1)
  (exclude_from_sim no)
  (in_bom yes)
  (on_board yes)
  (dnp no)
  (property "Reference" "#PWR08" (at 172.72 60.96 0) (effects (font (size 1.27 1.27)) (hide yes)))
  (property "Value" "VBUS" (at 172.212 53.34 0) (effects (font (size 1.27 1.27))))
  (property "Footprint" "" (at 172.72 57.15 0) (effects (font (size 1.27 1.27)) (hide yes)))
  (property "Datasheet" "" (at 172.72 57.15 0) (effects (font (size 1.27 1.27)) (hide yes)))
  (property "Description" "Power symbol creates a global label with name \"+3V3\"" (at 172.72 57.15 0) (effects (font (size 1.27 1.27)) (hide yes)))
  (pin "1"))
 (symbol
  (lib_id "power:GND")
  (at 199.39 151.13 0)
  (unit 1)
  (exclude_from_sim no)
  (in_bom yes)
  (on_board yes)
  (dnp no)
  (fields_autoplaced yes)
  (property "Reference" "#PWR031" (at 199.39 157.48 0) (effects (font (size 1.27 1.27)) (hide yes)))
  (property "Value" "GND" (at 199.39 156.21 0) (effects (font (size 1.27 1.27)) (hide yes)))
  (property "Footprint" "" (at 199.39 151.13 0) (effects (font (size 1.27 1.27)) (hide yes)))
  (property "Datasheet" "" (at 199.39 151.13 0) (effects (font (size 1.27 1.27)) (hide yes)))
  (property "Description" "Power symbol creates a global label with name \"GND\" , ground" (at 199.39 151.13 0) (effects (font (size 1.27 1.27)) (hide yes)))
  (pin "1"))
 (symbol
  (lib_id "Regulator_Linear:AMS1117-1.5")
  (at 199.39 137.16 0)
  (unit 1)
  (exclude_from_sim no)
  (in_bom yes)
  (on_board yes)
  (dnp no)
  (fields_autoplaced yes)
  (property "Reference" "U5" (at 199.39 130.81 0) (effects (font (size 1.27 1.27))))
  (property "Value" "AMS1117-1.5" (at 199.39 133.35 0) (effects (font (size 1.27 1.27))))
  (property "Footprint" "Package_TO_SOT_SMD:SOT-223-3_TabPin2" (at 199.39 132.08 0) (effects (font (size 1.27 1.27)) (hide yes)))
  (property "Datasheet" "http://www.advanced-monolithic.com/pdf/ds1117.pdf" (at 201.93 143.51 0) (effects (font (size 1.27 1.27)) (hide yes)))
  (property "Description" "1A Low Dropout regulator, positive, 1.5V fixed output, SOT-223" (at 199.39 137.16 0) (effects (font (size 1.27 1.27)) (hide yes)))
  (pin "2")
  (pin "3")
  (pin "1"))
 (symbol
  (lib_id "Device:LED")
  (at 210.82 59.69 0)
  (mirror y)
  (unit 1)
  (exclude_from_sim no)
  (in_bom yes)
  (on_board yes)
  (dnp no)
  (fields_autoplaced yes)
  (property "Reference" "D1" (at 212.4075 53.34 0) (effects (font (size 1.27 1.27))))
  (property "Value" "LED" (at 212.4075 55.88 0) (effects (font (size 1.27 1.27))))
  (property "Footprint" "Diode_SMD:D_0603_1608Metric" (at 210.82 59.69 0) (effects (font (size 1.27 1.27)) (hide yes)))
  (property "Datasheet" "~" (at 210.82 59.69 0) (effects (font (size 1.27 1.27)) (hide yes)))
  (property "Description" "Light emitting diode" (at 210.82 59.69 0) (effects (font (size 1.27 1.27)) (hide yes)))
  (pin "1")
  (pin "2"))
 (symbol
  (lib_id "power:GND")
  (at 186.69 73.66 0)
  (unit 1)
  (exclude_from_sim no)
  (in_bom yes)
  (on_board yes)
  (dnp no)
  (fields_autoplaced yes)
  (property "Reference" "#PWR09" (at 186.69 80.01 0) (effects (font (size 1.27 1.27)) (hide yes)))
  (property "Value" "GND" (at 186.69 78.74 0) (effects (font (size 1.27 1.27)) (hide yes)))
  (property "Footprint" "" (at 186.69 73.66 0) (effects (font (size 1.27 1.27)) (hide yes)))
  (property "Datasheet" "" (at 186.69 73.66 0) (effects (font (size 1.27 1.27)) (hide yes)))
  (property "Description" "Power symbol creates a global label with name \"GND\" , ground" (at 186.69 73.66 0) (effects (font (size 1.27 1.27)) (hide yes)))
  (pin "1"))
 (symbol
  (lib_id "Device:C")
  (at 213.36 144.78 0)
  (unit 1)
  (exclude_from_sim no)
  (in_bom yes)
  (on_board yes)
  (dnp no)
  (fields_autoplaced yes)
  (property "Reference" "C27" (at 217.17 143.5099 0) (effects (font (size 1.27 1.27)) (justify left)))
  (property "Value" "22u" (at 217.17 146.0499 0) (effects (font (size 1.27 1.27)) (justify left)))
  (property "Footprint" "Capacitor_SMD:C_0805_2012Metric" (at 214.3252 148.59 0) (effects (font (size 1.27 1.27)) (hide yes)))
  (property "Datasheet" "~" (at 213.36 144.78 0) (effects (font (size 1.27 1.27)) (hide yes)))
  (property "Description" "Unpolarized capacitor" (at 213.36 144.78 0) (effects (font (size 1.27 1.27)) (hide yes)))
  (pin "1")
  (pin "2"))
 (symbol
  (lib_id "power:+3V3")
  (at 213.36 134.62 0)
  (unit 1)
  (exclude_from_sim no)
  (in_bom yes)
  (on_board yes)
  (dnp no)
  (property "Reference" "#PWR032" (at 213.36 138.43 0) (effects (font (size 1.27 1.27)) (hide yes)))
  (property "Value" "+1V5" (at 212.852 130.81 0) (effects (font (size 1.27 1.27))))
  (property "Footprint" "" (at 213.36 134.62 0) (effects (font (size 1.27 1.27)) (hide yes)))
  (property "Datasheet" "" (at 213.36 134.62 0) (effects (font (size 1.27 1.27)) (hide yes)))
  (property "Description" "Power symbol creates a global label with name \"+3V3\"" (at 213.36 134.62 0) (effects (font (size 1.27 1.27)) (hide yes)))
  (pin "1"))
 (symbol
  (lib_id "power:+3V3")
  (at 184.15 96.52 0)
  (unit 1)
  (exclude_from_sim no)
  (in_bom yes)
  (on_board yes)
  (dnp no)
  (property "Reference" "#PWR033" (at 184.15 100.33 0) (effects (font (size 1.27 1.27)) (hide yes)))
  (property "Value" "VBUS" (at 183.642 92.71 0) (effects (font (size 1.27 1.27))))
  (property "Footprint" "" (at 184.15 96.52 0) (effects (font (size 1.27 1.27)) (hide yes)))
  (property "Datasheet" "" (at 184.15 96.52 0) (effects (font (size 1.27 1.27)) (hide yes)))
  (property "Description" "Power symbol creates a global label with name \"+3V3\"" (at 184.15 96.52 0) (effects (font (size 1.27 1.27)) (hide yes)))
  (pin "1"))
 (symbol
  (lib_id "power:GND")
  (at 118.11 96.52 0)
  (unit 1)
  (exclude_from_sim no)
  (in_bom yes)
  (on_board yes)
  (dnp no)
  (fields_autoplaced yes)
  (property "Reference" "#PWR043" (at 118.11 102.87 0) (effects (font (size 1.27 1.27)) (hide yes)))
  (property "Value" "GND" (at 118.11 101.6 0) (effects (font (size 1.27 1.27)) (hide yes)))
  (property "Footprint" "" (at 118.11 96.52 0) (effects (font (size 1.27 1.27)) (hide yes)))
  (property "Datasheet" "" (at 118.11 96.52 0) (effects (font (size 1.27 1.27)) (hide yes)))
  (property "Description" "Power symbol creates a global label with name \"GND\" , ground" (at 118.11 96.52 0) (effects (font (size 1.27 1.27)) (hide yes)))
  (pin "1"))
 (symbol
  (lib_id "Device:C")
  (at 184.15 106.68 0)
  (unit 1)
  (exclude_from_sim no)
  (in_bom yes)
  (on_board yes)
  (dnp no)
  (fields_autoplaced yes)
  (property "Reference" "C28" (at 187.96 105.4099 0) (effects (font (size 1.27 1.27)) (justify left)))
  (property "Value" "10u" (at 187.96 107.9499 0) (effects (font (size 1.27 1.27)) (justify left)))
  (property "Footprint" "Capacitor_SMD:C_0603_1608Metric" (at 185.1152 110.49 0) (effects (font (size 1.27 1.27)) (hide yes)))
  (property "Datasheet" "~" (at 184.15 106.68 0) (effects (font (size 1.27 1.27)) (hide yes)))
  (property "Description" "Unpolarized capacitor" (at 184.15 106.68 0) (effects (font (size 1.27 1.27)) (hide yes)))
  (pin "1")
  (pin "2"))
 (symbol
  (lib_id "Regulator_Linear:AMS1117-3.3")
  (at 186.69 59.69 0)
  (unit 1)
  (exclude_from_sim no)
  (in_bom yes)
  (on_board yes)
  (dnp no)
  (fields_autoplaced yes)
  (property "Reference" "U3" (at 186.69 53.34 0) (effects (font (size 1.27 1.27))))
  (property "Value" "AMS1117-3.3" (at 186.69 55.88 0) (effects (font (size 1.27 1.27))))
  (property "Footprint" "Package_TO_SOT_SMD:SOT-223-3_TabPin2" (at 186.69 54.61 0) (effects (font (size 1.27 1.27)) (hide yes)))
  (property "Datasheet" "http://www.advanced-monolithic.com/pdf/ds1117.pdf" (at 189.23 66.04 0) (effects (font (size 1.27 1.27)) (hide yes)))
  (property "Description" "1A Low Dropout regulator, positive, 3.3V fixed output, SOT-223" (at 186.69 59.69 0) (effects (font (size 1.27 1.27)) (hide yes)))
  (pin "1")
  (pin "2")
  (pin "3"))
 (symbol
  (lib_id "power:GND")
  (at 66.04 118.11 0)
  (unit 1)
  (exclude_from_sim no)
  (in_bom yes)
  (on_board yes)
  (dnp no)
  (fields_autoplaced yes)
  (property "Reference" "#PWR038" (at 66.04 124.46 0) (effects (font (size 1.27 1.27)) (hide yes)))
  (property "Value" "GND" (at 66.04 123.19 0) (effects (font (size 1.27 1.27)) (hide yes)))
  (property "Footprint" "" (at 66.04 118.11 0) (effects (font (size 1.27 1.27)) (hide yes)))
  (property "Datasheet" "" (at 66.04 118.11 0) (effects (font (size 1.27 1.27)) (hide yes)))
  (property "Description" "Power symbol creates a global label with name \"GND\" , ground" (at 66.04 118.11 0) (effects (font (size 1.27 1.27)) (hide yes)))
  (pin "1"))
 (symbol
  (lib_id "power:GND")
  (at 73.66 118.11 0)
  (unit 1)
  (exclude_from_sim no)
  (in_bom yes)
  (on_board yes)
  (dnp no)
  (fields_autoplaced yes)
  (property "Reference" "#PWR037" (at 73.66 124.46 0) (effects (font (size 1.27 1.27)) (hide yes)))
  (property "Value" "GND" (at 73.66 123.19 0) (effects (font (size 1.27 1.27)) (hide yes)))
  (property "Footprint" "" (at 73.66 118.11 0) (effects (font (size 1.27 1.27)) (hide yes)))
  (property "Datasheet" "" (at 73.66 118.11 0) (effects (font (size 1.27 1.27)) (hide yes)))
  (property "Description" "Power symbol creates a global label with name \"GND\" , ground" (at 73.66 118.11 0) (effects (font (size 1.27 1.27)) (hide yes)))
  (pin "1"))
 (symbol
  (lib_id "Regulator_Linear:AMS1117-3.3")
  (at 198.12 99.06 0)
  (unit 1)
  (exclude_from_sim no)
  (in_bom yes)
  (on_board yes)
  (dnp no)
  (fields_autoplaced yes)
  (property "Reference" "U4" (at 198.12 92.71 0) (effects (font (size 1.27 1.27))))
  (property "Value" "AMS1117-3.3" (at 198.12 95.25 0) (effects (font (size 1.27 1.27))))
  (property "Footprint" "Package_TO_SOT_SMD:SOT-223-3_TabPin2" (at 198.12 93.98 0) (effects (font (size 1.27 1.27)) (hide yes)))
  (property "Datasheet" "http://www.advanced-monolithic.com/pdf/ds1117.pdf" (at 200.66 105.41 0) (effects (font (size 1.27 1.27)) (hide yes)))
  (property "Description" "1A Low Dropout regulator, positive, 3.3V fixed output, SOT-223" (at 198.12 99.06 0) (effects (font (size 1.27 1.27)) (hide yes)))
  (pin "1")
  (pin "2")
  (pin "3")))
